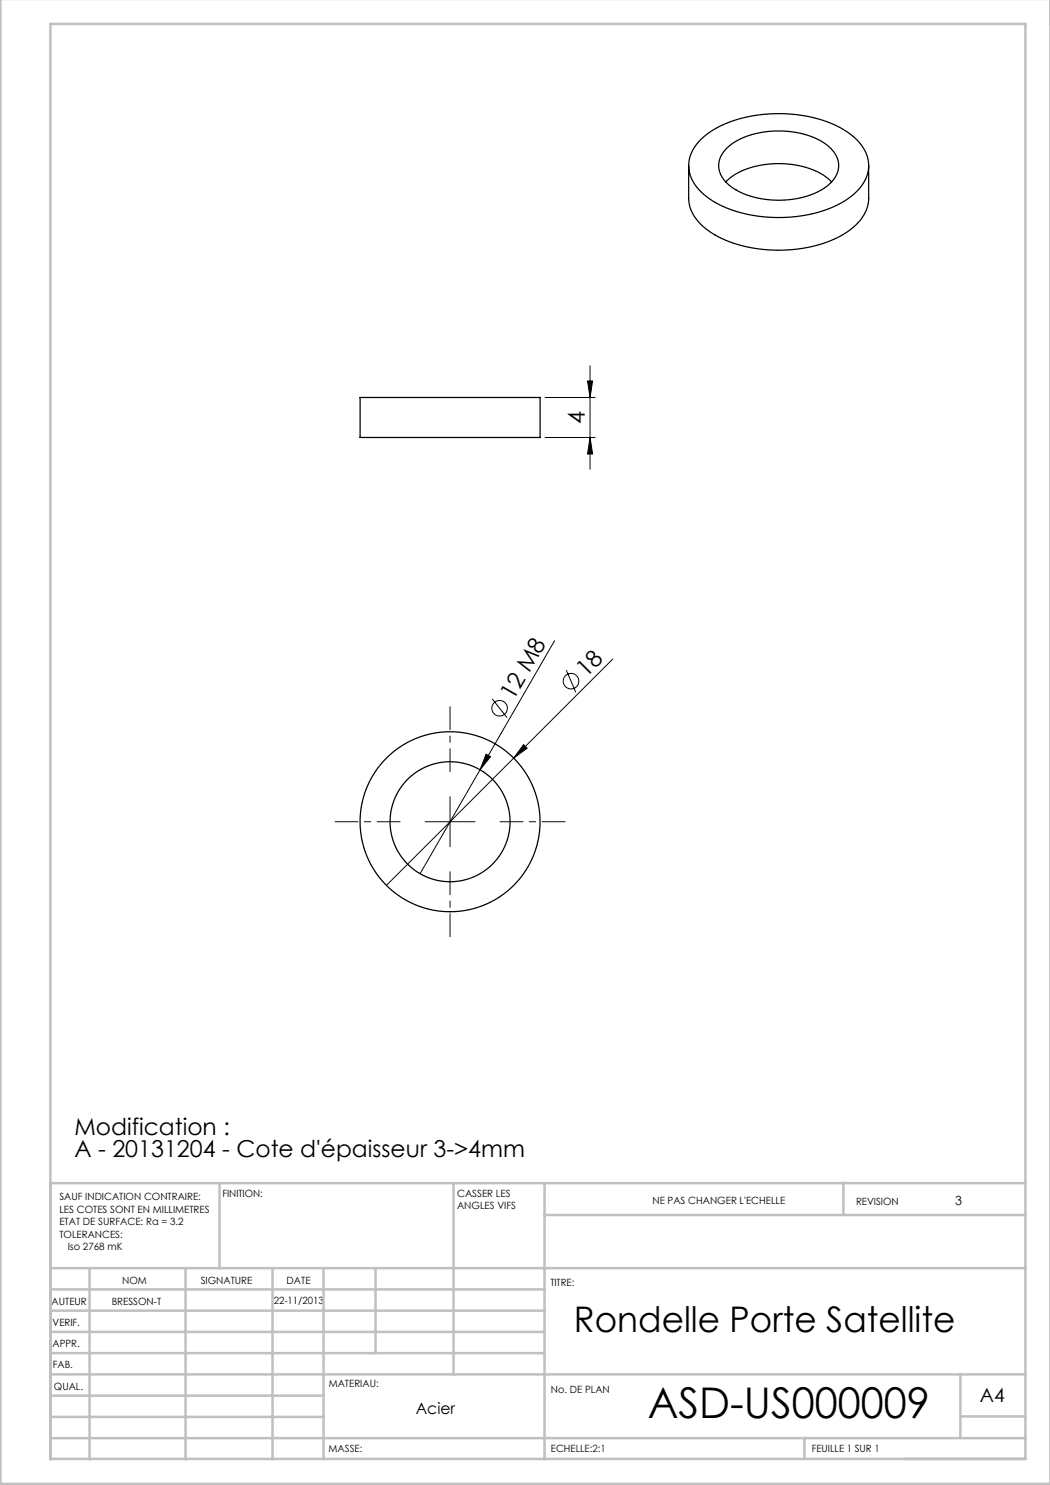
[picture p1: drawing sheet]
<svg xmlns="http://www.w3.org/2000/svg" width="210mm" height="297mm" viewBox="0 0 210 297" stroke-linecap="round" stroke-linejoin="round" font-family="sans-serif">
<g fill="none" stroke="#000" stroke-width=".2">
<path d="M109 79.5h10M117.5 76.2h1l-.5 3.3zM118 73.1v20.7M109 87.5h10M118 87.5l.5 3.3h-1zM98.4 139.8l3 3.7M110.9 128.1l-14.9 25.9M113.3 134l1.8 4.4M122.6 131.8l-45.3 45.3M90 159.3v10M96 154l-12 20.7M97.2 150.8l.9 .5-2.1 2.7z"/>
<path d="M104.7 148.9l.7 .7-2.7 2zM85 164.3h10"/>
<circle cx="114.2" cy="136.2" r="1.56"/>
<circle cx="99.9" cy="141.7" r="1.56"/>
</g>
<path d="M90 154.3v-13M80 164.3h-13M90 174.3v13M100 164.3h13" fill="none" stroke="#000" stroke-width=".2" stroke-dasharray="30.5 1.3 1.3 1.3" stroke-dashoffset="25.9"/>
<g fill="none" stroke="#c0c0c0" stroke-width=".5">
<path d="M.1 -.1v296.9h210M10.1 236.6h195M43.9 236.6v17M90.7 236.6v38.3M108.9 236.6v55.3M168.7 236.5v6.4M10.1 253.6h195M10.1 257.9h98.8M17.9 253.6v38.3M37.1 253.6v38.3M54.5 253.6v38.3M64.7 253.6v38.3"/>
<path d="M75.1 253.6v17M108.9 243h96.2M10.1 270.6h98.8M10.1 266.4h98.8M10.1 262.1h98.8M10.1 279.1h54.6M10.1 274.9h195M192.1 274.8v12.7M10.1 291.8h195v-287h-195v287.1M10.1 287.6h195M10.1 283.4h54.6M160.9 287.5v4.3"/>
<path d="M192.1 283.3h13"/>
</g>
<g fill="#000">
<path d="M97.2 150.8l.9 .5-2.1 2.7zM104.7 148.9l.7 .7-2.7 2z"/>
<path d="M117.5 76.2h1l-.5 3.3zM118 87.5l.5 3.3h-1z"/>
</g>
<g fill="none" stroke="#000" stroke-width=".25">
<path d="M137.7 33.1v6.6a8.4 8.4 0 0 0 4.2 6.6 27.1 27.1 0 0 0 19.5 3.2 17.9 17.9 0 0 0 10.8-5.7 6.8 6.8 0 0 0 1.5-4.1v-6.6M140.3 27.8a22.4 22.4 0 0 1 14.4-5.1 24.9 24.9 0 0 1 15.3 4.1 7.5 7.5 0 0 1 3.5 7.8 10.6 10.6 0 0 1-5.9 6.3 28.3 28.3 0 0 1-24.6-.4 9.3 9.3 0 0 1-5.3-7 7.3 7.3 0 0 1 2.6-5.7zM145.2 36.4a15.3 15.3 0 0 1 11.5-3.7 14.4 14.4 0 0 1 9.6 3.7M145.3 29.7a15.4 15.4 0 0 1 11.4-3.5 14.2 14.2 0 0 1 9.8 3.8 4.6 4.6 0 0 1-1 7.2 17.8 17.8 0 0 1-14.5 2.3 9.9 9.9 0 0 1-6.9-4.7 4.5 4.5 0 0 1 1.2-5.1zM72 79.5h36v8h-36z"/>
<circle cx="90" cy="164.3" r="12"/>
<circle cx="90" cy="164.3" r="18"/>
</g>
<text font-size="8.5" x="129.6" y="283.5">ASD-US000009</text>
<text font-size="7.1" x="114.8" y="266.4">Rondelle Porte Satellite</text>
<g font-size="4.7">
<text x="117" y="84.8" transform="rotate(-90 117 84.8)">4</text>
<text x="117.2" y="135.6" transform="rotate(-45 117.2 135.6)">18</text>
<text x="102.7" y="140.3" transform="rotate(-60 102.7 140.3)">12 M8</text>
<text x="14.9" y="226.9">Modification :</text>
<text x="14.9" y="231.4">A - 20131204 - Cote d'épaisseur 3-&gt;4mm</text>
</g>
<text font-size="3.9" x="196" y="280.4">A4</text>
<text font-size="3.2" x="83.1" y="282.8">Acier</text>
<text font-size="2.5" x="191.1" y="240.9">3</text>
<g font-size="2">
<text x="44.5" y="239.5">FINITION:</text>
<text x="91.4" y="239.4">CASSER LES</text>
<text x="11.9" y="240.1">SAUF INDICATION CONTRAIRE:</text>
<text x="11.9" y="242.6">LES COTES SONT EN MILLIMETRES</text>
<text x="11.9" y="245.1">ETAT DE SURFACE: Ra = 3.2</text>
<text x="91.4" y="241.9">ANGLES VIFS</text>
<text x="130.5" y="240.8">NE PAS CHANGER L'ECHELLE</text>
<text x="171.2" y="241">REVISION</text>
<text x="11.9" y="247.6">TOLERANCES:</text>
<text x="13.5" y="250.1">Iso 2768 mK</text>
<text x="24.4" y="256.9">NOM</text>
<text x="40.1" y="256.8">SIGNATURE</text>
<text x="57.3" y="256.8">DATE</text>
<text x="110.1" y="257.1">TITRE:</text>
<text x="10.3" y="260.9">AUTEUR</text>
<text x="22.3" y="261">BRESSON-T</text>
<text x="54.8" y="260.8">22-11/2013</text>
<text x="10.5" y="269.3">APPR.</text>
<text x="10.5" y="265.2">VERIF.</text>
<text x="10.6" y="273.6">FAB.</text>
<text x="10.8" y="278">QUAL.</text>
<text x="65.8" y="277.4">MATERIAU:</text>
<text x="110.2" y="278.5">No. DE PLAN</text>
<text x="65.7" y="290.4">MASSE:</text>
<text x="110.2" y="290.5">ECHELLE:2:1</text>
<text x="162.4" y="290.4">FEUILLE 1 SUR 1</text>
</g>
</svg>
